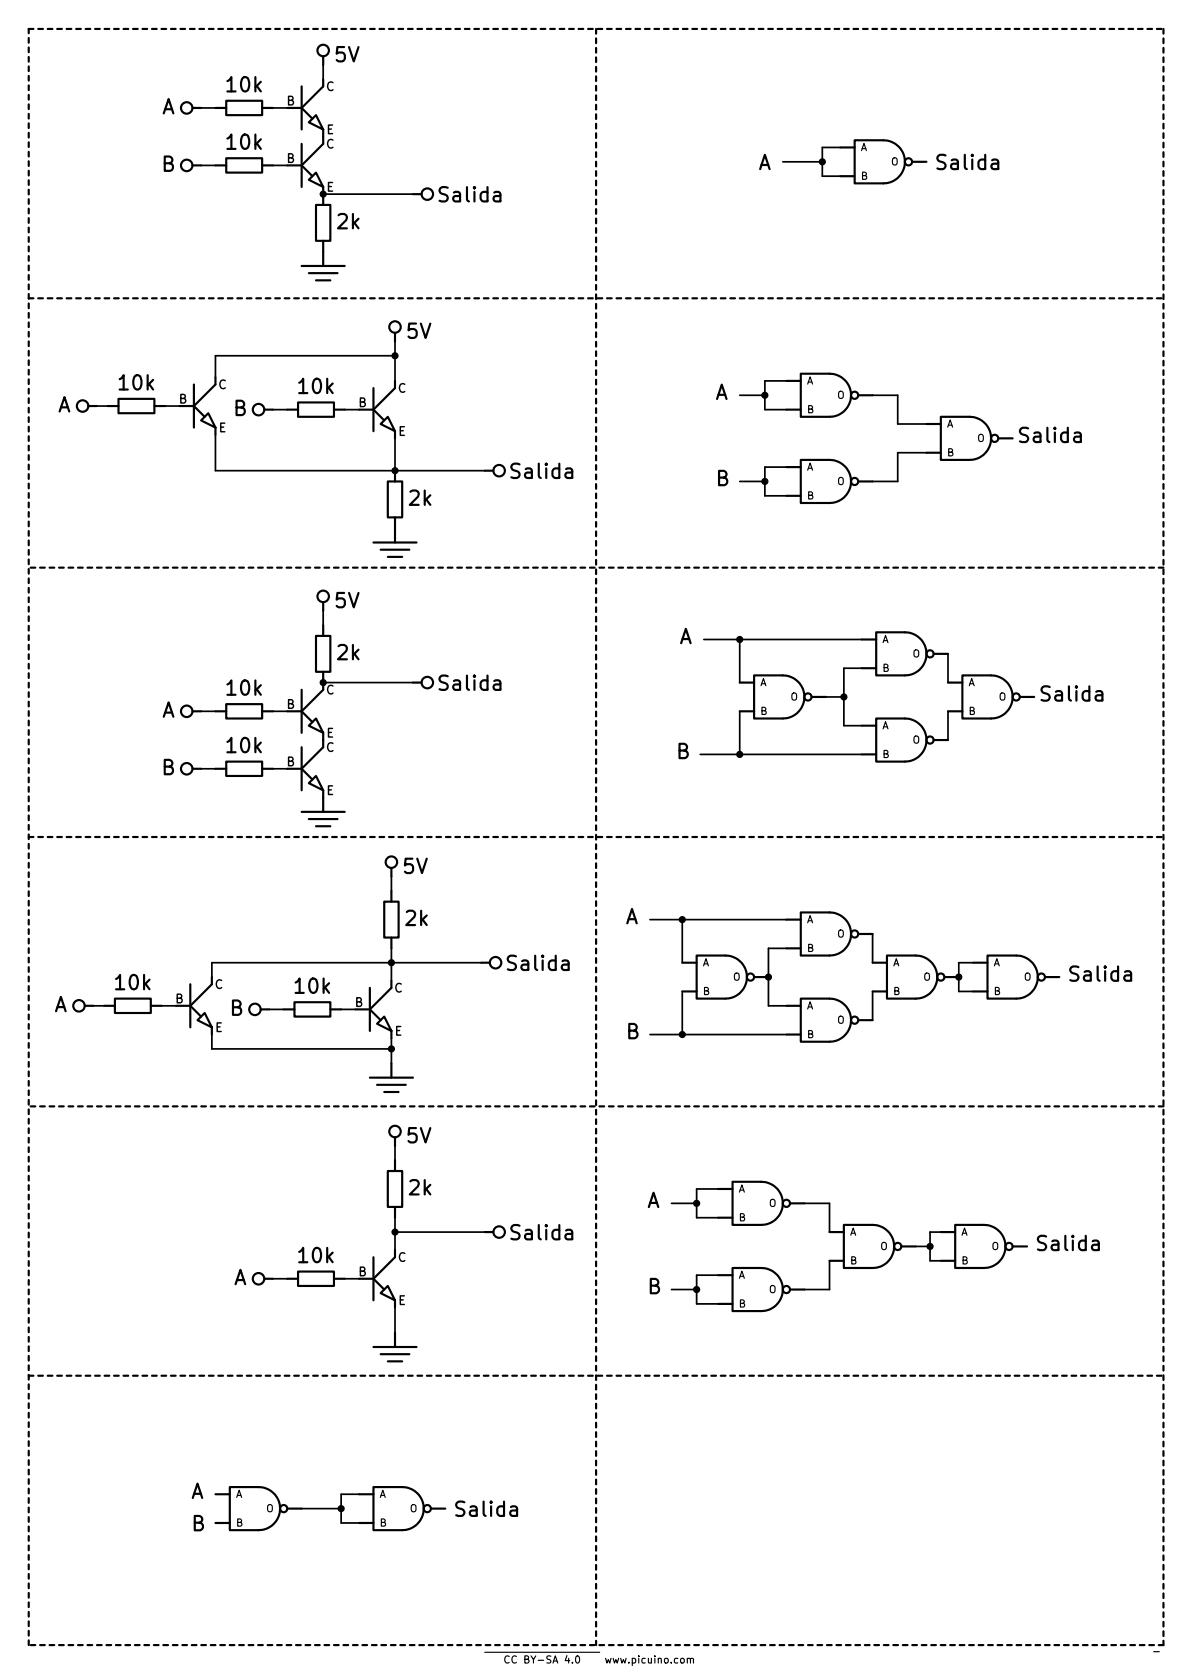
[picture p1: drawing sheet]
EESchema Schematic File Version 4
EELAYER 30 0
EELAYER END
$Descr A4 8268 11693 portrait
encoding utf-8
Sheet 1 1
Title "Circuitos digitales para Questionary"
Date "16/02/2021"
Rev ""
Comp "www.picuino.com"
Comment1 "Copyright (c) 2021 by Carlos Pardo"
Comment2 "License CC BY-SA 4.0"
Comment3 ""
Comment4 ""
$EndDescr
$Comp
L simbolos:CopyRight CP?
U 1 1
P 3775 11500
AR Path="/602E50E7" Ref="CP?"  Part="1" 
AR Path="/5C6CFC33/602E50E7" Ref="CP?"  Part="1" 
F 0 "CP?" H 4200 11825 40  0001 C CNN
F 1 "CopyRight" H 3950 11825 40  0001 C CNN
F 2 "" H 3675 11850 50  0001 C CNN
F 3 "" H 3775 11700 50  0001 C CNN
F 4 "CC BY-SA 4.0" H 3775 11450 50  0000 C CNN "License"
F 5 "" H 4350 11425 50  0000 C CNN "Author"
F 6 "" H 3875 11425 50  0000 C CNN "Date"
F 7 "www.picuino.com" H 4525 11450 50  0000 C CNN "Web"
	1    3775 11500
	1    0    0    -1  
$EndComp
Wire Notes Line
	4150 200  4150 11450
Wire Notes Line
	200  200  8100 200 
Wire Notes Line
	200  2075 8100 2075
Wire Notes Line
	8100 3950 200  3950
Wire Notes Line
	200  5825 8100 5825
Wire Notes Line
	8100 7700 200  7700
Wire Notes Line
	200  9575 8100 9575
Wire Notes Line
	8100 11450 200  11450
Wire Notes Line
	200  11450 200  200 
Wire Notes Line
	8100 200  8100 11450
Text Notes -650 1150 0    300  ~ 0
1\n
Text Notes -650 3175 0    300  ~ 0
2\n
Text Notes 8525 1275 0    300  ~ 0
7\n
Text Notes 8500 3000 0    300  ~ 0
8\n
$Comp
L simbolos:NPN Q?
U 1 1
P 2000 950
F 0 "Q?" H 2354 750 100 0001 L CNN
F 1 "NPN" H 1925 650 50  0001 C CNN
F 2 "" H 2100 750 50  0001 C CNN
F 3 "" H 2100 750 50  0001 C CNN
	1    2000 950 
	1    0    0    -1  
$EndComp
$Comp
L simbolos:NPN Q?
U 1 1
P 2000 550
F 0 "Q?" H 2354 350 100 0001 L CNN
F 1 "NPN" H 1925 250 50  0001 C CNN
F 2 "" H 2100 350 50  0001 C CNN
F 3 "" H 2100 350 50  0001 C CNN
	1    2000 550 
	1    0    0    -1  
$EndComp
$Comp
L simbolos:resistencia R?
U 1 1
P 1900 750
F 0 "R?" V 1734 550 100 0001 C CNN
F 1 "10k" V 1734 550 100 0000 C CNN
F 2 "" H 2000 650 50  0001 C CNN
F 3 "" H 2000 650 50  0001 C CNN
	1    1900 750 
	0    1    1    0   
$EndComp
$Comp
L simbolos:conector o?
U 1 1
P 2250 450
F 0 "o?" H 2400 300 100 0001 C CNN
F 1 "5V" V 2312 382 100 0000 R CNN
F 2 "" H 2375 450 50  0001 C CNN
F 3 "" H 2375 450 50  0001 C CNN
	1    2250 450 
	0    -1   -1   0   
$EndComp
Wire Wire Line
	2250 450  2250 550 
$Comp
L simbolos:resistencia R?
U 1 1
P 1900 1150
F 0 "R?" V 1734 950 100 0001 C CNN
F 1 "10k" V 1734 950 100 0000 C CNN
F 2 "" H 2000 1050 50  0001 C CNN
F 3 "" H 2000 1050 50  0001 C CNN
	1    1900 1150
	0    1    1    0   
$EndComp
Wire Wire Line
	1900 750  2000 750 
Wire Wire Line
	1900 1150 2000 1150
$Comp
L simbolos:conector o?
U 1 1
P 1400 750
F 0 "o?" H 1550 600 100 0001 C CNN
F 1 "A" H 1625 750 100 0000 C CNN
F 2 "" H 1525 750 50  0001 C CNN
F 3 "" H 1525 750 50  0001 C CNN
	1    1400 750 
	-1   0    0    1   
$EndComp
Wire Wire Line
	1400 750  1500 750 
$Comp
L simbolos:conector o?
U 1 1
P 1400 1150
F 0 "o?" H 1550 1000 100 0001 C CNN
F 1 "B" H 1625 1150 100 0000 C CNN
F 2 "" H 1525 1150 50  0001 C CNN
F 3 "" H 1525 1150 50  0001 C CNN
	1    1400 1150
	-1   0    0    1   
$EndComp
Wire Wire Line
	1400 1150 1500 1150
$Comp
L simbolos:resistencia R?
U 1 1
P 2250 1750
F 0 "R?" V 2084 1550 100 0001 C CNN
F 1 "2k" H 2168 1550 100 0000 R CNN
F 2 "" H 2350 1650 50  0001 C CNN
F 3 "" H 2350 1650 50  0001 C CNN
	1    2250 1750
	-1   0    0    1   
$EndComp
$Comp
L simbolos:tierra V?
U 1 1
P 2250 1750
F 0 "V?" H 2275 1725 100 0001 L CNN
F 1 "tierra" H 2125 1725 50  0001 C CNN
F 2 "" H 2550 1600 50  0001 C CNN
F 3 "" H 2550 1600 50  0001 C CNN
	1    2250 1750
	1    0    0    -1  
$EndComp
Wire Wire Line
	2250 1350 2875 1350
Connection ~ 2250 1350
$Comp
L simbolos:conector o?
U 1 1
P 2875 1350
F 0 "o?" H 3025 1200 100 0001 C CNN
F 1 "Salida" H 3275 1350 100 0000 C CNN
F 2 "" H 3000 1350 50  0001 C CNN
F 3 "" H 3000 1350 50  0001 C CNN
	1    2875 1350
	1    0    0    -1  
$EndComp
$Comp
L simbolos:NPN Q?
U 1 1
P 2500 2650
F 0 "Q?" H 2854 2450 100 0001 L CNN
F 1 "NPN" H 2425 2350 50  0001 C CNN
F 2 "" H 2600 2450 50  0001 C CNN
F 3 "" H 2600 2450 50  0001 C CNN
	1    2500 2650
	1    0    0    -1  
$EndComp
$Comp
L simbolos:NPN Q?
U 1 1
P 1250 2625
F 0 "Q?" H 1604 2425 100 0001 L CNN
F 1 "NPN" H 1175 2325 50  0001 C CNN
F 2 "" H 1350 2425 50  0001 C CNN
F 3 "" H 1350 2425 50  0001 C CNN
	1    1250 2625
	1    0    0    -1  
$EndComp
$Comp
L simbolos:resistencia R?
U 1 1
P 1150 2825
F 0 "R?" V 984 2625 100 0001 C CNN
F 1 "10k" V 984 2625 100 0000 C CNN
F 2 "" H 1250 2725 50  0001 C CNN
F 3 "" H 1250 2725 50  0001 C CNN
	1    1150 2825
	0    1    1    0   
$EndComp
$Comp
L simbolos:conector o?
U 1 1
P 2750 2375
F 0 "o?" H 2900 2225 100 0001 C CNN
F 1 "5V" V 2812 2307 100 0000 R CNN
F 2 "" H 2875 2375 50  0001 C CNN
F 3 "" H 2875 2375 50  0001 C CNN
	1    2750 2375
	0    -1   -1   0   
$EndComp
Wire Wire Line
	1500 2475 1500 2625
$Comp
L simbolos:resistencia R?
U 1 1
P 2400 2850
F 0 "R?" V 2234 2650 100 0001 C CNN
F 1 "10k" V 2234 2650 100 0000 C CNN
F 2 "" H 2500 2750 50  0001 C CNN
F 3 "" H 2500 2750 50  0001 C CNN
	1    2400 2850
	0    1    1    0   
$EndComp
Wire Wire Line
	1150 2825 1250 2825
Wire Wire Line
	2400 2850 2500 2850
$Comp
L simbolos:conector o?
U 1 1
P 675 2825
F 0 "o?" H 825 2675 100 0001 C CNN
F 1 "A" H 900 2825 100 0000 C CNN
F 2 "" H 800 2825 50  0001 C CNN
F 3 "" H 800 2825 50  0001 C CNN
	1    675  2825
	-1   0    0    1   
$EndComp
Wire Wire Line
	675  2825 750  2825
$Comp
L simbolos:conector o?
U 1 1
P 1900 2850
F 0 "o?" H 2050 2700 100 0001 C CNN
F 1 "B" H 2125 2850 100 0000 C CNN
F 2 "" H 2025 2850 50  0001 C CNN
F 3 "" H 2025 2850 50  0001 C CNN
	1    1900 2850
	-1   0    0    1   
$EndComp
Wire Wire Line
	1900 2850 2000 2850
$Comp
L simbolos:resistencia R?
U 1 1
P 2750 3675
F 0 "R?" V 2584 3475 100 0001 C CNN
F 1 "2k" H 2668 3475 100 0000 R CNN
F 2 "" H 2850 3575 50  0001 C CNN
F 3 "" H 2850 3575 50  0001 C CNN
	1    2750 3675
	-1   0    0    1   
$EndComp
$Comp
L simbolos:tierra V?
U 1 1
P 2750 3675
F 0 "V?" H 2775 3650 100 0001 L CNN
F 1 "tierra" H 2625 3650 50  0001 C CNN
F 2 "" H 3050 3525 50  0001 C CNN
F 3 "" H 3050 3525 50  0001 C CNN
	1    2750 3675
	1    0    0    -1  
$EndComp
Wire Wire Line
	2750 3275 3375 3275
Connection ~ 2750 3275
$Comp
L simbolos:conector o?
U 1 1
P 3375 3275
F 0 "o?" H 3525 3125 100 0001 C CNN
F 1 "Salida" H 3775 3275 100 0000 C CNN
F 2 "" H 3500 3275 50  0001 C CNN
F 3 "" H 3500 3275 50  0001 C CNN
	1    3375 3275
	1    0    0    -1  
$EndComp
Wire Wire Line
	1500 3275 2750 3275
Wire Wire Line
	1500 3025 1500 3275
Wire Wire Line
	2750 3050 2750 3275
Wire Wire Line
	1500 2475 2750 2475
Wire Wire Line
	2750 2475 2750 2650
Wire Wire Line
	2750 2375 2750 2475
Connection ~ 2750 2475
$Comp
L simbolos:NPN Q?
U 1 1
P 2000 5150
F 0 "Q?" H 2354 4950 100 0001 L CNN
F 1 "NPN" H 1925 4850 50  0001 C CNN
F 2 "" H 2100 4950 50  0001 C CNN
F 3 "" H 2100 4950 50  0001 C CNN
	1    2000 5150
	1    0    0    -1  
$EndComp
$Comp
L simbolos:NPN Q?
U 1 1
P 2000 4750
F 0 "Q?" H 2354 4550 100 0001 L CNN
F 1 "NPN" H 1925 4450 50  0001 C CNN
F 2 "" H 2100 4550 50  0001 C CNN
F 3 "" H 2100 4550 50  0001 C CNN
	1    2000 4750
	1    0    0    -1  
$EndComp
$Comp
L simbolos:resistencia R?
U 1 1
P 1900 4950
F 0 "R?" V 1734 4750 100 0001 C CNN
F 1 "10k" V 1734 4750 100 0000 C CNN
F 2 "" H 2000 4850 50  0001 C CNN
F 3 "" H 2000 4850 50  0001 C CNN
	1    1900 4950
	0    1    1    0   
$EndComp
$Comp
L simbolos:conector o?
U 1 1
P 2250 4250
F 0 "o?" H 2400 4100 100 0001 C CNN
F 1 "5V" V 2312 4182 100 0000 R CNN
F 2 "" H 2375 4250 50  0001 C CNN
F 3 "" H 2375 4250 50  0001 C CNN
	1    2250 4250
	0    -1   -1   0   
$EndComp
Wire Wire Line
	2250 4250 2250 4350
$Comp
L simbolos:resistencia R?
U 1 1
P 1900 5350
F 0 "R?" V 1734 5150 100 0001 C CNN
F 1 "10k" V 1734 5150 100 0000 C CNN
F 2 "" H 2000 5250 50  0001 C CNN
F 3 "" H 2000 5250 50  0001 C CNN
	1    1900 5350
	0    1    1    0   
$EndComp
Wire Wire Line
	1900 4950 2000 4950
Wire Wire Line
	1900 5350 2000 5350
$Comp
L simbolos:conector o?
U 1 1
P 1400 4950
F 0 "o?" H 1550 4800 100 0001 C CNN
F 1 "A" H 1625 4950 100 0000 C CNN
F 2 "" H 1525 4950 50  0001 C CNN
F 3 "" H 1525 4950 50  0001 C CNN
	1    1400 4950
	-1   0    0    1   
$EndComp
Wire Wire Line
	1400 4950 1500 4950
$Comp
L simbolos:conector o?
U 1 1
P 1400 5350
F 0 "o?" H 1550 5200 100 0001 C CNN
F 1 "B" H 1625 5350 100 0000 C CNN
F 2 "" H 1525 5350 50  0001 C CNN
F 3 "" H 1525 5350 50  0001 C CNN
	1    1400 5350
	-1   0    0    1   
$EndComp
Wire Wire Line
	1400 5350 1500 5350
$Comp
L simbolos:resistencia R?
U 1 1
P 2250 4750
F 0 "R?" V 2084 4550 100 0001 C CNN
F 1 "2k" H 2168 4550 100 0000 R CNN
F 2 "" H 2350 4650 50  0001 C CNN
F 3 "" H 2350 4650 50  0001 C CNN
	1    2250 4750
	-1   0    0    1   
$EndComp
$Comp
L simbolos:tierra V?
U 1 1
P 2250 5550
F 0 "V?" H 2275 5525 100 0001 L CNN
F 1 "tierra" H 2125 5525 50  0001 C CNN
F 2 "" H 2550 5400 50  0001 C CNN
F 3 "" H 2550 5400 50  0001 C CNN
	1    2250 5550
	1    0    0    -1  
$EndComp
Wire Wire Line
	2250 4750 2875 4750
$Comp
L simbolos:conector o?
U 1 1
P 2875 4750
F 0 "o?" H 3025 4600 100 0001 C CNN
F 1 "Salida" H 3275 4750 100 0000 C CNN
F 2 "" H 3000 4750 50  0001 C CNN
F 3 "" H 3000 4750 50  0001 C CNN
	1    2875 4750
	1    0    0    -1  
$EndComp
Connection ~ 2250 4750
$Comp
L simbolos:NPN Q?
U 1 1
P 2475 6825
F 0 "Q?" H 2829 6625 100 0001 L CNN
F 1 "NPN" H 2400 6525 50  0001 C CNN
F 2 "" H 2575 6625 50  0001 C CNN
F 3 "" H 2575 6625 50  0001 C CNN
	1    2475 6825
	1    0    0    -1  
$EndComp
$Comp
L simbolos:NPN Q?
U 1 1
P 1225 6800
F 0 "Q?" H 1579 6600 100 0001 L CNN
F 1 "NPN" H 1150 6500 50  0001 C CNN
F 2 "" H 1325 6600 50  0001 C CNN
F 3 "" H 1325 6600 50  0001 C CNN
	1    1225 6800
	1    0    0    -1  
$EndComp
$Comp
L simbolos:resistencia R?
U 1 1
P 1125 7000
F 0 "R?" V 959 6800 100 0001 C CNN
F 1 "10k" V 959 6800 100 0000 C CNN
F 2 "" H 1225 6900 50  0001 C CNN
F 3 "" H 1225 6900 50  0001 C CNN
	1    1125 7000
	0    1    1    0   
$EndComp
$Comp
L simbolos:conector o?
U 1 1
P 2725 6100
F 0 "o?" H 2875 5950 100 0001 C CNN
F 1 "5V" V 2787 6032 100 0000 R CNN
F 2 "" H 2850 6100 50  0001 C CNN
F 3 "" H 2850 6100 50  0001 C CNN
	1    2725 6100
	0    -1   -1   0   
$EndComp
$Comp
L simbolos:resistencia R?
U 1 1
P 2375 7025
F 0 "R?" V 2209 6825 100 0001 C CNN
F 1 "10k" V 2209 6825 100 0000 C CNN
F 2 "" H 2475 6925 50  0001 C CNN
F 3 "" H 2475 6925 50  0001 C CNN
	1    2375 7025
	0    1    1    0   
$EndComp
Wire Wire Line
	1125 7000 1225 7000
Wire Wire Line
	2375 7025 2475 7025
$Comp
L simbolos:conector o?
U 1 1
P 650 7000
F 0 "o?" H 800 6850 100 0001 C CNN
F 1 "A" H 875 7000 100 0000 C CNN
F 2 "" H 775 7000 50  0001 C CNN
F 3 "" H 775 7000 50  0001 C CNN
	1    650  7000
	-1   0    0    1   
$EndComp
Wire Wire Line
	650  7000 725  7000
$Comp
L simbolos:conector o?
U 1 1
P 1875 7025
F 0 "o?" H 2025 6875 100 0001 C CNN
F 1 "B" H 2100 7025 100 0000 C CNN
F 2 "" H 2000 7025 50  0001 C CNN
F 3 "" H 2000 7025 50  0001 C CNN
	1    1875 7025
	-1   0    0    1   
$EndComp
Wire Wire Line
	1875 7025 1975 7025
$Comp
L simbolos:resistencia R?
U 1 1
P 2725 6600
F 0 "R?" V 2559 6400 100 0001 C CNN
F 1 "2k" H 2643 6400 100 0000 R CNN
F 2 "" H 2825 6500 50  0001 C CNN
F 3 "" H 2825 6500 50  0001 C CNN
	1    2725 6600
	-1   0    0    1   
$EndComp
$Comp
L simbolos:tierra V?
U 1 1
P 2725 7400
F 0 "V?" H 2750 7375 100 0001 L CNN
F 1 "tierra" H 2600 7375 50  0001 C CNN
F 2 "" H 3025 7250 50  0001 C CNN
F 3 "" H 3025 7250 50  0001 C CNN
	1    2725 7400
	1    0    0    -1  
$EndComp
Wire Wire Line
	2725 6700 3350 6700
$Comp
L simbolos:conector o?
U 1 1
P 3350 6700
F 0 "o?" H 3500 6550 100 0001 C CNN
F 1 "Salida" H 3750 6700 100 0000 C CNN
F 2 "" H 3475 6700 50  0001 C CNN
F 3 "" H 3475 6700 50  0001 C CNN
	1    3350 6700
	1    0    0    -1  
$EndComp
Wire Wire Line
	1475 7300 2725 7300
Wire Wire Line
	1475 7200 1475 7300
Wire Wire Line
	2725 7225 2725 7300
Wire Wire Line
	2725 7300 2725 7400
Connection ~ 2725 7300
Wire Wire Line
	2725 6700 2725 6825
Wire Wire Line
	2725 6700 1475 6700
Wire Wire Line
	1475 6700 1475 6800
Wire Wire Line
	2725 6100 2725 6200
Wire Wire Line
	2725 6700 2725 6600
Connection ~ 2725 6700
$Comp
L simbolos:NPN Q?
U 1 1
P 2500 8700
F 0 "Q?" H 2854 8500 100 0001 L CNN
F 1 "NPN" H 2425 8400 50  0001 C CNN
F 2 "" H 2600 8500 50  0001 C CNN
F 3 "" H 2600 8500 50  0001 C CNN
	1    2500 8700
	1    0    0    -1  
$EndComp
$Comp
L simbolos:conector o?
U 1 1
P 2750 7975
F 0 "o?" H 2900 7825 100 0001 C CNN
F 1 "5V" V 2812 7907 100 0000 R CNN
F 2 "" H 2875 7975 50  0001 C CNN
F 3 "" H 2875 7975 50  0001 C CNN
	1    2750 7975
	0    -1   -1   0   
$EndComp
$Comp
L simbolos:resistencia R?
U 1 1
P 2400 8900
F 0 "R?" V 2234 8700 100 0001 C CNN
F 1 "10k" V 2234 8700 100 0000 C CNN
F 2 "" H 2500 8800 50  0001 C CNN
F 3 "" H 2500 8800 50  0001 C CNN
	1    2400 8900
	0    1    1    0   
$EndComp
Wire Wire Line
	2400 8900 2500 8900
$Comp
L simbolos:conector o?
U 1 1
P 1900 8900
F 0 "o?" H 2050 8750 100 0001 C CNN
F 1 "A" H 2125 8900 100 0000 C CNN
F 2 "" H 2025 8900 50  0001 C CNN
F 3 "" H 2025 8900 50  0001 C CNN
	1    1900 8900
	-1   0    0    1   
$EndComp
Wire Wire Line
	1900 8900 2000 8900
$Comp
L simbolos:resistencia R?
U 1 1
P 2750 8475
F 0 "R?" V 2584 8275 100 0001 C CNN
F 1 "2k" H 2668 8275 100 0000 R CNN
F 2 "" H 2850 8375 50  0001 C CNN
F 3 "" H 2850 8375 50  0001 C CNN
	1    2750 8475
	-1   0    0    1   
$EndComp
$Comp
L simbolos:tierra V?
U 1 1
P 2750 9275
F 0 "V?" H 2775 9250 100 0001 L CNN
F 1 "tierra" H 2625 9250 50  0001 C CNN
F 2 "" H 3050 9125 50  0001 C CNN
F 3 "" H 3050 9125 50  0001 C CNN
	1    2750 9275
	1    0    0    -1  
$EndComp
Wire Wire Line
	2750 8575 3375 8575
$Comp
L simbolos:conector o?
U 1 1
P 3375 8575
F 0 "o?" H 3525 8425 100 0001 C CNN
F 1 "Salida" H 3775 8575 100 0000 C CNN
F 2 "" H 3500 8575 50  0001 C CNN
F 3 "" H 3500 8575 50  0001 C CNN
	1    3375 8575
	1    0    0    -1  
$EndComp
Wire Wire Line
	2750 8575 2750 8700
Wire Wire Line
	2750 7975 2750 8075
Wire Wire Line
	2750 8575 2750 8475
Connection ~ 2750 8575
Wire Wire Line
	2750 9100 2750 9275
$Comp
L simbolos:logic_nand U?
U 1 1
P 1500 10400
F 0 "U?" H 1800 10577 100 0001 C CNN
F 1 "logic_nand" H 1800 10500 50  0001 C CNN
F 2 "" V 1600 10225 50  0001 C CNN
F 3 "" V 1600 10225 50  0001 C CNN
	1    1500 10400
	1    0    0    -1  
$EndComp
$Comp
L simbolos:logic_nand U?
U 1 1
P 2500 10400
F 0 "U?" H 2800 10577 100 0001 C CNN
F 1 "logic_nand" H 2800 10500 50  0001 C CNN
F 2 "" V 2600 10225 50  0001 C CNN
F 3 "" V 2600 10225 50  0001 C CNN
	1    2500 10400
	1    0    0    -1  
$EndComp
Wire Wire Line
	2500 10400 2375 10400
Wire Wire Line
	2375 10400 2375 10500
Wire Wire Line
	2375 10600 2500 10600
Wire Wire Line
	2375 10500 2100 10500
Connection ~ 2375 10500
Wire Wire Line
	2375 10500 2375 10600
$Comp
L simbolos:logic_nand U?
U 1 1
P 5850 1025
F 0 "U?" H 6150 1202 100 0001 C CNN
F 1 "logic_nand" H 6150 1125 50  0001 C CNN
F 2 "" V 5950 850 50  0001 C CNN
F 3 "" V 5950 850 50  0001 C CNN
	1    5850 1025
	1    0    0    -1  
$EndComp
Wire Wire Line
	5850 1025 5725 1025
Wire Wire Line
	5725 1025 5725 1125
Wire Wire Line
	5725 1225 5850 1225
Wire Wire Line
	5725 1125 5450 1125
Connection ~ 5725 1125
Wire Wire Line
	5725 1125 5725 1225
$Comp
L simbolos:logic_nand U?
U 1 1
P 6450 2950
F 0 "U?" H 6750 3127 100 0001 C CNN
F 1 "logic_nand" H 6750 3050 50  0001 C CNN
F 2 "" V 6550 2775 50  0001 C CNN
F 3 "" V 6550 2775 50  0001 C CNN
	1    6450 2950
	1    0    0    -1  
$EndComp
$Comp
L simbolos:logic_nand U?
U 1 1
P 5475 2650
F 0 "U?" H 5775 2827 100 0001 C CNN
F 1 "logic_nand" H 5775 2750 50  0001 C CNN
F 2 "" V 5575 2475 50  0001 C CNN
F 3 "" V 5575 2475 50  0001 C CNN
	1    5475 2650
	1    0    0    -1  
$EndComp
$Comp
L simbolos:logic_nand U?
U 1 1
P 5475 3250
F 0 "U?" H 5775 3427 100 0001 C CNN
F 1 "logic_nand" H 5775 3350 50  0001 C CNN
F 2 "" V 5575 3075 50  0001 C CNN
F 3 "" V 5575 3075 50  0001 C CNN
	1    5475 3250
	1    0    0    -1  
$EndComp
Wire Wire Line
	6075 2750 6250 2750
Wire Wire Line
	6250 2750 6250 2950
Wire Wire Line
	6250 2950 6450 2950
Wire Wire Line
	6450 3150 6250 3150
Wire Wire Line
	6250 3150 6250 3350
Wire Wire Line
	6250 3350 6075 3350
Wire Wire Line
	5475 2650 5325 2650
Wire Wire Line
	5325 2650 5325 2750
Wire Wire Line
	5325 2850 5475 2850
Wire Wire Line
	5325 2750 5150 2750
Connection ~ 5325 2750
Wire Wire Line
	5325 2750 5325 2850
Wire Wire Line
	5475 3250 5325 3250
Wire Wire Line
	5325 3250 5325 3350
Wire Wire Line
	5325 3450 5475 3450
Wire Wire Line
	5325 3350 5150 3350
Connection ~ 5325 3350
Wire Wire Line
	5325 3350 5325 3450
Text Notes 7075 3100 0    100  ~ 0
Salida
Text Notes 4975 2800 0    100  ~ 0
A\n
Text Notes 4975 3400 0    100  ~ 0
B
Text Notes 5275 1200 0    100  ~ 0
A\n
Text Notes 6500 1200 0    100  ~ 0
Salida
Text Notes 3150 10575 0    100  ~ 0
Salida
Text Notes 1325 10450 0    100  ~ 0
A\n
Text Notes 1325 10675 0    100  ~ 0
B\n
$Comp
L simbolos:logic_nand U?
U 1 1
P 5150 4750
F 0 "U?" H 5450 4927 100 0001 C CNN
F 1 "logic_nand" H 5450 4850 50  0001 C CNN
F 2 "" V 5250 4575 50  0001 C CNN
F 3 "" V 5250 4575 50  0001 C CNN
	1    5150 4750
	1    0    0    -1  
$EndComp
$Comp
L simbolos:logic_nand U?
U 1 1
P 6000 4450
F 0 "U?" H 6300 4627 100 0001 C CNN
F 1 "logic_nand" H 6300 4550 50  0001 C CNN
F 2 "" V 6100 4275 50  0001 C CNN
F 3 "" V 6100 4275 50  0001 C CNN
	1    6000 4450
	1    0    0    -1  
$EndComp
$Comp
L simbolos:logic_nand U?
U 1 1
P 6000 5050
F 0 "U?" H 6300 5227 100 0001 C CNN
F 1 "logic_nand" H 6300 5150 50  0001 C CNN
F 2 "" V 6100 4875 50  0001 C CNN
F 3 "" V 6100 4875 50  0001 C CNN
	1    6000 5050
	1    0    0    -1  
$EndComp
Wire Wire Line
	5750 4850 5875 4850
Wire Wire Line
	5875 4850 5875 4650
Wire Wire Line
	5875 4650 6000 4650
Wire Wire Line
	5875 4850 5875 5050
Wire Wire Line
	5875 5050 6000 5050
Connection ~ 5875 4850
Wire Wire Line
	6000 5250 5150 5250
Wire Wire Line
	5150 4950 5150 5250
Connection ~ 5150 5250
Wire Wire Line
	5150 5250 4875 5250
Wire Wire Line
	5150 4750 5150 4450
Wire Wire Line
	5150 4450 6000 4450
Wire Wire Line
	5150 4450 4900 4450
Connection ~ 5150 4450
$Comp
L simbolos:logic_nand U?
U 1 1
P 6600 4750
F 0 "U?" H 6900 4927 100 0001 C CNN
F 1 "logic_nand" H 6900 4850 50  0001 C CNN
F 2 "" V 6700 4575 50  0001 C CNN
F 3 "" V 6700 4575 50  0001 C CNN
	1    6600 4750
	1    0    0    -1  
$EndComp
Wire Wire Line
	6600 4550 6600 4750
Wire Wire Line
	6600 4950 6600 5150
Text Notes 7225 4900 0    100  ~ 0
Salida
Text Notes 4725 4500 0    100  ~ 0
A\n
Text Notes 4700 5300 0    100  ~ 0
B
$Comp
L simbolos:logic_nand U?
U 1 1
P 4750 6700
F 0 "U?" H 5050 6877 100 0001 C CNN
F 1 "logic_nand" H 5050 6800 50  0001 C CNN
F 2 "" V 4850 6525 50  0001 C CNN
F 3 "" V 4850 6525 50  0001 C CNN
	1    4750 6700
	1    0    0    -1  
$EndComp
$Comp
L simbolos:logic_nand U?
U 1 1
P 5475 6400
F 0 "U?" H 5775 6577 100 0001 C CNN
F 1 "logic_nand" H 5775 6500 50  0001 C CNN
F 2 "" V 5575 6225 50  0001 C CNN
F 3 "" V 5575 6225 50  0001 C CNN
	1    5475 6400
	1    0    0    -1  
$EndComp
$Comp
L simbolos:logic_nand U?
U 1 1
P 5475 7000
F 0 "U?" H 5775 7177 100 0001 C CNN
F 1 "logic_nand" H 5775 7100 50  0001 C CNN
F 2 "" V 5575 6825 50  0001 C CNN
F 3 "" V 5575 6825 50  0001 C CNN
	1    5475 7000
	1    0    0    -1  
$EndComp
Wire Wire Line
	5350 6800 5350 6600
Wire Wire Line
	5350 6600 5475 6600
Wire Wire Line
	5350 6800 5350 7000
Wire Wire Line
	5350 7000 5475 7000
Connection ~ 5350 6800
Wire Wire Line
	5475 7200 4750 7200
Wire Wire Line
	4750 6900 4750 7200
Wire Wire Line
	4750 6700 4750 6400
$Comp
L simbolos:logic_nand U?
U 1 1
P 6075 6700
F 0 "U?" H 6375 6877 100 0001 C CNN
F 1 "logic_nand" H 6375 6800 50  0001 C CNN
F 2 "" V 6175 6525 50  0001 C CNN
F 3 "" V 6175 6525 50  0001 C CNN
	1    6075 6700
	1    0    0    -1  
$EndComp
Wire Wire Line
	6075 6500 6075 6700
Wire Wire Line
	6075 6900 6075 7100
Text Notes 7425 6850 0    100  ~ 0
Salida
Text Notes 4350 6450 0    100  ~ 0
A\n
Text Notes 4350 7250 0    100  ~ 0
B
$Comp
L simbolos:logic_nand U?
U 1 1
P 6775 6700
F 0 "U?" H 7075 6877 100 0001 C CNN
F 1 "logic_nand" H 7075 6800 50  0001 C CNN
F 2 "" V 6875 6525 50  0001 C CNN
F 3 "" V 6875 6525 50  0001 C CNN
	1    6775 6700
	1    0    0    -1  
$EndComp
Wire Wire Line
	6675 6800 6675 6700
Wire Wire Line
	6675 6700 6775 6700
Wire Wire Line
	6675 6800 6675 6900
Wire Wire Line
	6675 6900 6775 6900
Connection ~ 6675 6800
Connection ~ 4750 6400
Wire Wire Line
	4750 6400 5475 6400
Connection ~ 4750 7200
Wire Wire Line
	4525 6400 4750 6400
Wire Wire Line
	4525 7200 4750 7200
$Comp
L simbolos:logic_nand U?
U 1 1
P 5775 8575
F 0 "U?" H 6075 8752 100 0001 C CNN
F 1 "logic_nand" H 6075 8675 50  0001 C CNN
F 2 "" V 5875 8400 50  0001 C CNN
F 3 "" V 5875 8400 50  0001 C CNN
	1    5775 8575
	1    0    0    -1  
$EndComp
$Comp
L simbolos:logic_nand U?
U 1 1
P 5000 8275
F 0 "U?" H 5300 8452 100 0001 C CNN
F 1 "logic_nand" H 5300 8375 50  0001 C CNN
F 2 "" V 5100 8100 50  0001 C CNN
F 3 "" V 5100 8100 50  0001 C CNN
	1    5000 8275
	1    0    0    -1  
$EndComp
$Comp
L simbolos:logic_nand U?
U 1 1
P 5000 8875
F 0 "U?" H 5300 9052 100 0001 C CNN
F 1 "logic_nand" H 5300 8975 50  0001 C CNN
F 2 "" V 5100 8700 50  0001 C CNN
F 3 "" V 5100 8700 50  0001 C CNN
	1    5000 8875
	1    0    0    -1  
$EndComp
Wire Wire Line
	5600 8375 5775 8375
Wire Wire Line
	5775 8375 5775 8575
Wire Wire Line
	5775 8775 5775 8975
Wire Wire Line
	5775 8975 5600 8975
Wire Wire Line
	5000 8275 4850 8275
Wire Wire Line
	4850 8275 4850 8375
Wire Wire Line
	4850 8475 5000 8475
Wire Wire Line
	4850 8375 4675 8375
Connection ~ 4850 8375
Wire Wire Line
	4850 8375 4850 8475
Wire Wire Line
	5000 8875 4850 8875
Wire Wire Line
	4850 8875 4850 8975
Wire Wire Line
	4850 9075 5000 9075
Wire Wire Line
	4850 8975 4675 8975
Connection ~ 4850 8975
Wire Wire Line
	4850 8975 4850 9075
Text Notes 7200 8725 0    100  ~ 0
Salida
Text Notes 4500 8425 0    100  ~ 0
A\n
Text Notes 4500 9025 0    100  ~ 0
B
$Comp
L simbolos:logic_nand U?
U 1 1
P 6550 8575
F 0 "U?" H 6850 8752 100 0001 C CNN
F 1 "logic_nand" H 6850 8675 50  0001 C CNN
F 2 "" V 6650 8400 50  0001 C CNN
F 3 "" V 6650 8400 50  0001 C CNN
	1    6550 8575
	1    0    0    -1  
$EndComp
Wire Wire Line
	6375 8675 6475 8675
Wire Wire Line
	6475 8675 6475 8575
Wire Wire Line
	6475 8575 6550 8575
Wire Wire Line
	6475 8675 6475 8775
Wire Wire Line
	6475 8775 6550 8775
Connection ~ 6475 8675
$EndSCHEMATC
